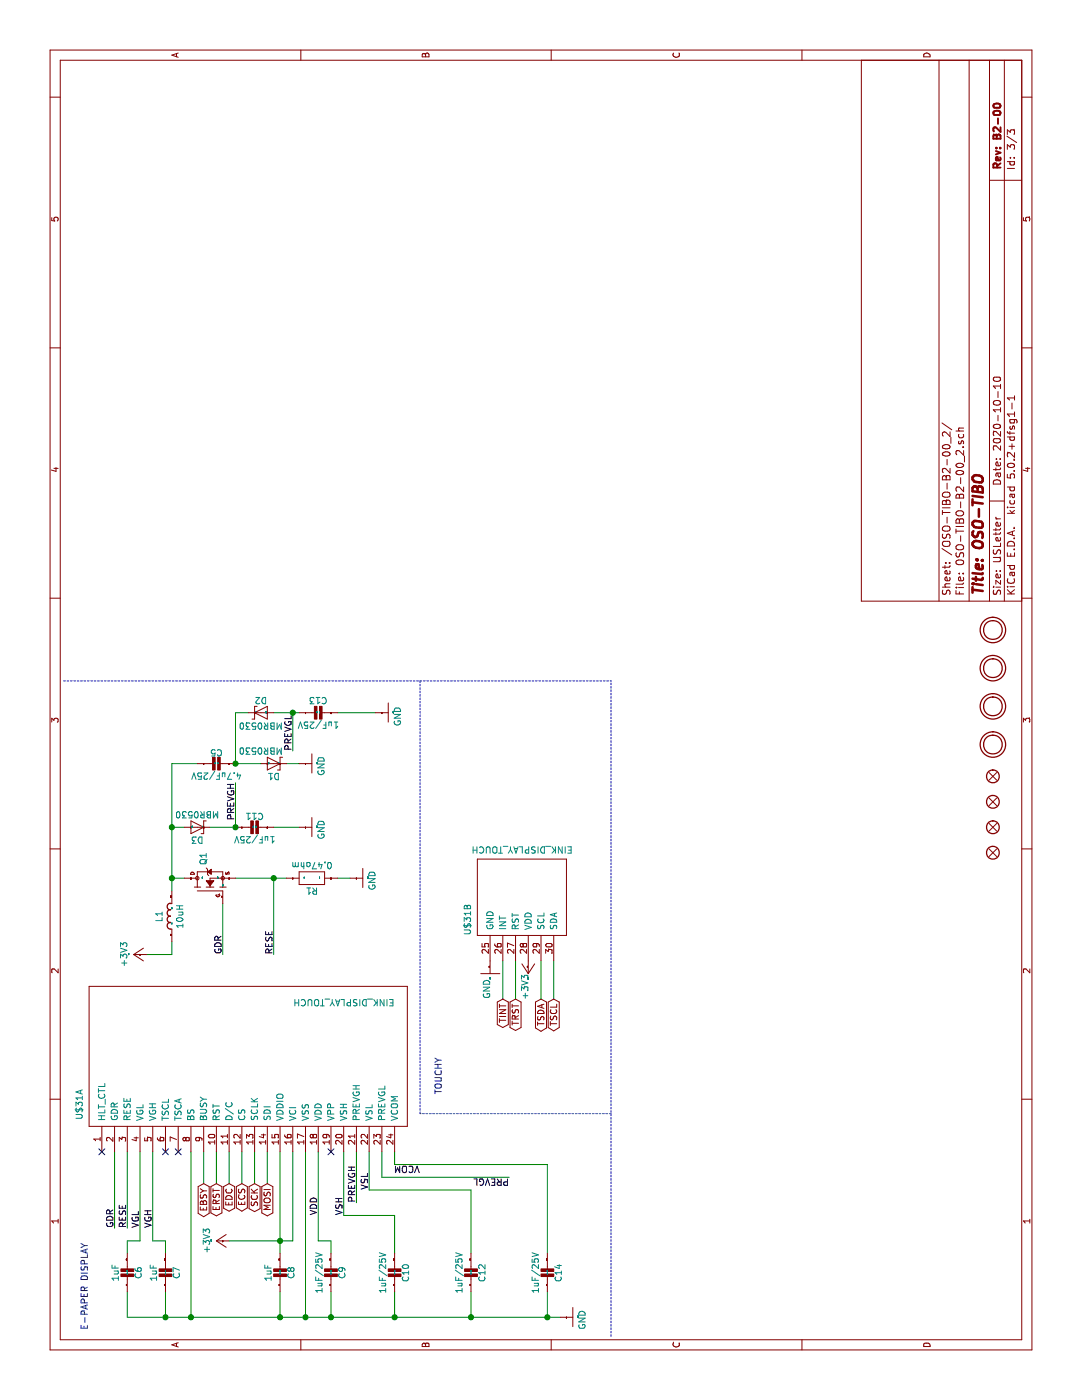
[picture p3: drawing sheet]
EESchema Schematic File Version 4
LIBS:OSO-TIBO-B2-00-cache
EELAYER 26 0
EELAYER END
$Descr USLetter 11000 8500
encoding utf-8
Sheet 3 3
Title "OSO-TIBO"
Date "2020-10-10"
Rev "B2-00"
Comp ""
Comment1 ""
Comment2 ""
Comment3 ""
Comment4 ""
$EndDescr
Wire Wire Line
	650  2600 650  3100
Wire Wire Line
	650  3100 650  3700
Wire Wire Line
	650  3700 650  4300
Wire Wire Line
	650  4300 650  4400
Wire Wire Line
	850  2200 650  2200
Wire Wire Line
	650  2200 650  2400
Wire Wire Line
	650  2400 650  2600
Wire Wire Line
	850  2600 650  2600
Wire Wire Line
	1950 2400 650  2400
Wire Wire Line
	650  3100 850  3100
Wire Wire Line
	650  3700 850  3700
Wire Wire Line
	650  4300 850  4300
Wire Wire Line
	1950 1500 650  1500
Wire Wire Line
	650  1500 650  2200
Wire Wire Line
	650  1500 650  1300
Wire Wire Line
	650  1300 650  1000
Wire Wire Line
	650  1000 850  1000
Wire Wire Line
	850  1300 650  1300
Connection ~ 650  2600
Connection ~ 650  2400
Connection ~ 650  3100
Connection ~ 650  3700
Connection ~ 650  4300
Connection ~ 650  2200
Connection ~ 650  1500
Connection ~ 650  1300
Wire Wire Line
	5000 2250 5000 2350
Wire Wire Line
	5400 2950 5400 2650
Wire Wire Line
	4100 2750 4100 2650
Wire Wire Line
	4500 2150 4500 2350
Wire Wire Line
	1950 1900 1700 1900
Text GLabel 1700 1900 0    50   BiDi ~ 0
ECS
Wire Wire Line
	1950 1800 1700 1800
Text GLabel 1700 1800 0    50   BiDi ~ 0
EDC
Wire Wire Line
	1950 1600 1700 1600
Text GLabel 1700 1600 0    50   BiDi ~ 0
EBSY
Wire Wire Line
	3500 1150 3500 1350
Wire Wire Line
	3500 1350 3600 1350
Wire Wire Line
	1150 2200 1250 2200
Wire Wire Line
	1250 2200 1950 2200
Wire Wire Line
	1250 1800 1250 2200
Wire Wire Line
	1950 2300 1250 2300
Wire Wire Line
	1250 2200 1250 2300
Connection ~ 1250 2200
Wire Wire Line
	1950 900  1350 900 
Text Label 1350 900  0    50   ~ 0
GDR
Wire Wire Line
	3500 1750 3900 1750
Text Label 3500 1750 0    50   ~ 0
GDR
Wire Wire Line
	1350 1000 1950 1000
Text Label 1350 1000 0    50   ~ 0
RESE
Wire Wire Line
	4100 2250 4100 2150
Wire Wire Line
	4100 2150 3500 2150
Wire Wire Line
	4100 1850 4100 2150
Text Label 3500 2150 0    50   ~ 0
RESE
Connection ~ 4100 2150
Wire Wire Line
	1150 4300 1850 4300
Wire Wire Line
	1850 4300 1850 3100
Wire Wire Line
	1850 3100 1950 3100
Text Label 1850 3300 1    50   ~ 0
VCOM
Wire Wire Line
	1750 4000 1750 3000
Wire Wire Line
	1750 3000 1950 3000
Text Label 1750 4000 1    50   ~ 0
PREVGL
Wire Wire Line
	5100 2300 5400 2300
Wire Wire Line
	5400 2300 5400 2150
Text Label 5100 2300 0    50   ~ 0
PREVGL
Connection ~ 5400 2300
Wire Wire Line
	1950 2900 1650 2900
Wire Wire Line
	1650 2900 1650 3700
Wire Wire Line
	1650 3700 1150 3700
Text Label 1650 2900 0    50   ~ 0
VSL
Wire Wire Line
	1550 2800 1950 2800
Text Label 1550 2800 0    50   ~ 0
PREVGH
Wire Wire Line
	4850 1850 4500 1850
Wire Wire Line
	4500 1650 4500 1850
Text Label 4850 1850 2    50   ~ 0
PREVGH
Connection ~ 4500 1850
Wire Wire Line
	1950 2700 1450 2700
Wire Wire Line
	1450 2700 1450 3100
Wire Wire Line
	1450 3100 1150 3100
Text Label 1450 2700 0    50   ~ 0
VSH
Wire Wire Line
	1250 2500 1950 2500
Wire Wire Line
	1150 2600 1250 2600
Wire Wire Line
	1250 2600 1250 2500
Text Label 1450 2500 0    50   ~ 0
VDD
Wire Wire Line
	1950 1200 1250 1200
Wire Wire Line
	1250 1200 1250 1300
Wire Wire Line
	1250 1300 1150 1300
Text Label 1350 1200 0    50   ~ 0
VGH
Wire Wire Line
	1150 1000 1250 1000
Wire Wire Line
	1250 1000 1250 1100
Wire Wire Line
	1250 1100 1950 1100
Text Label 1350 1100 0    50   ~ 0
VGL
Wire Wire Line
	5400 1950 5400 1850
Wire Wire Line
	5400 1850 5000 1850
Wire Wire Line
	5000 2050 5000 1850
Connection ~ 5000 1850
Wire Wire Line
	4100 1350 4500 1350
Wire Wire Line
	4500 1350 4500 1450
Wire Wire Line
	4100 1350 4000 1350
Wire Wire Line
	4100 1450 4100 1350
Wire Wire Line
	4500 1350 5000 1350
Wire Wire Line
	5000 1350 5000 1550
Connection ~ 4100 1350
Connection ~ 4500 1350
Wire Wire Line
	1950 1700 1700 1700
Text GLabel 1700 1700 0    50   BiDi ~ 0
ERST
Wire Wire Line
	1700 2100 1950 2100
Text GLabel 1700 2100 0    50   BiDi ~ 0
MOSI
Wire Wire Line
	1700 2000 1950 2000
Text GLabel 1700 2000 0    50   BiDi ~ 0
SCK
Wire Wire Line
	3450 4350 3150 4350
Text GLabel 3150 4350 0    50   BiDi ~ 0
TSCL
Wire Wire Line
	3450 4250 3150 4250
Text GLabel 3150 4250 0    50   BiDi ~ 0
TSDA
Wire Wire Line
	3150 4050 3450 4050
Text GLabel 3150 4050 0    50   BiDi ~ 0
TRST
Wire Wire Line
	3450 3950 3150 3950
Text GLabel 3150 3950 0    50   BiDi ~ 0
TINT
$Comp
L OSO-TIBO-B2-00-eagle-import:GND #GND3
U 1 0 21A7002F7679BDCC
P 650 4500
AR Path="/21A7002F7679BDCC" Ref="#GND3"  Part="1" 
AR Path="/5F715204/21A7002F7679BDCC" Ref="#GND03"  Part="1" 
F 0 "#GND03" H 650 4500 50  0001 C CNN
F 1 "GND" H 550 4400 50  0000 L BNN
F 2 "" H 650 4500 50  0001 C CNN
F 3 "" H 650 4500 50  0001 C CNN
	1    650  4500
	1    0    0    -1  
$EndComp
$Comp
L OSO-TIBO-B2-00-eagle-import:CAP_CERAMIC0805_10MGAP C12
U 1 0 36DB61067BF09EA7
P 1050 3700
AR Path="/36DB61067BF09EA7" Ref="C12"  Part="1" 
AR Path="/5F715204/36DB61067BF09EA7" Ref="C12"  Part="1" 
F 0 "C12" V 959 3750 50  0000 C CNN
F 1 "1uF/25V" V 1140 3750 50  0000 C CNN
F 2 "OSO-TIBO-B2-00:0805_10MGAP" H 1050 3700 50  0001 C CNN
F 3 "" H 1050 3700 50  0001 C CNN
	1    1050 3700
	0    -1   -1   0   
$EndComp
$Comp
L OSO-TIBO-B2-00-eagle-import:CAP_CERAMIC0805_10MGAP C10
U 1 0 480A0EE5964DE869
P 1050 3100
AR Path="/480A0EE5964DE869" Ref="C10"  Part="1" 
AR Path="/5F715204/480A0EE5964DE869" Ref="C10"  Part="1" 
F 0 "C10" V 959 3150 50  0000 C CNN
F 1 "1uF/25V" V 1140 3150 50  0000 C CNN
F 2 "OSO-TIBO-B2-00:0805_10MGAP" H 1050 3100 50  0001 C CNN
F 3 "" H 1050 3100 50  0001 C CNN
	1    1050 3100
	0    -1   -1   0   
$EndComp
$Comp
L OSO-TIBO-B2-00-eagle-import:CAP_CERAMIC0805_10MGAP C14
U 1 0 A5775CE657FB405C
P 1050 4300
AR Path="/A5775CE657FB405C" Ref="C14"  Part="1" 
AR Path="/5F715204/A5775CE657FB405C" Ref="C14"  Part="1" 
F 0 "C14" V 959 4350 50  0000 C CNN
F 1 "1uF/25V" V 1140 4350 50  0000 C CNN
F 2 "OSO-TIBO-B2-00:0805_10MGAP" H 1050 4300 50  0001 C CNN
F 3 "" H 1050 4300 50  0001 C CNN
	1    1050 4300
	0    -1   -1   0   
$EndComp
$Comp
L OSO-TIBO-B2-00-eagle-import:CAP_CERAMIC0805_10MGAP C9
U 1 0 60203BF0E3E6D66
P 1050 2600
AR Path="/60203BF0E3E6D66" Ref="C9"  Part="1" 
AR Path="/5F715204/60203BF0E3E6D66" Ref="C9"  Part="1" 
F 0 "C9" V 959 2650 50  0000 C CNN
F 1 "1uF/25V" V 1140 2650 50  0000 C CNN
F 2 "OSO-TIBO-B2-00:0805_10MGAP" H 1050 2600 50  0001 C CNN
F 3 "" H 1050 2600 50  0001 C CNN
	1    1050 2600
	0    -1   -1   0   
$EndComp
$Comp
L OSO-TIBO-B2-00-eagle-import:CAP_CERAMIC0805_10MGAP C8
U 1 0 5D1D756DF992232C
P 1050 2200
AR Path="/5D1D756DF992232C" Ref="C8"  Part="1" 
AR Path="/5F715204/5D1D756DF992232C" Ref="C8"  Part="1" 
F 0 "C8" V 959 2250 50  0000 C CNN
F 1 "1uF" V 1140 2250 50  0000 C CNN
F 2 "OSO-TIBO-B2-00:0805_10MGAP" H 1050 2200 50  0001 C CNN
F 3 "" H 1050 2200 50  0001 C CNN
	1    1050 2200
	0    -1   -1   0   
$EndComp
$Comp
L OSO-TIBO-B2-00-eagle-import:CAP_CERAMIC0805_10MGAP C7
U 1 0 E90ABE7A226ECD07
P 1050 1300
AR Path="/E90ABE7A226ECD07" Ref="C7"  Part="1" 
AR Path="/5F715204/E90ABE7A226ECD07" Ref="C7"  Part="1" 
F 0 "C7" V 959 1350 50  0000 C CNN
F 1 "1uF" V 1140 1350 50  0000 C CNN
F 2 "OSO-TIBO-B2-00:0805_10MGAP" H 1050 1300 50  0001 C CNN
F 3 "" H 1050 1300 50  0001 C CNN
	1    1050 1300
	0    -1   -1   0   
$EndComp
$Comp
L OSO-TIBO-B2-00-eagle-import:CAP_CERAMIC0805_10MGAP C6
U 1 0 A3ABC6EF65EADBD0
P 1050 1000
AR Path="/A3ABC6EF65EADBD0" Ref="C6"  Part="1" 
AR Path="/5F715204/A3ABC6EF65EADBD0" Ref="C6"  Part="1" 
F 0 "C6" V 959 1050 50  0000 C CNN
F 1 "1uF" V 1140 1050 50  0000 C CNN
F 2 "OSO-TIBO-B2-00:0805_10MGAP" H 1050 1000 50  0001 C CNN
F 3 "" H 1050 1000 50  0001 C CNN
	1    1050 1000
	0    -1   -1   0   
$EndComp
$Comp
L OSO-TIBO-B2-00-eagle-import:CAP_CERAMIC0805_10MGAP C11
U 1 0 51658A5570B337FA
P 4500 2050
AR Path="/51658A5570B337FA" Ref="C11"  Part="1" 
AR Path="/5F715204/51658A5570B337FA" Ref="C11"  Part="1" 
F 0 "C11" V 4410 2099 50  0000 C CNN
F 1 "1uF/25V" V 4591 2099 50  0000 C CNN
F 2 "OSO-TIBO-B2-00:0805_10MGAP" H 4500 2050 50  0001 C CNN
F 3 "" H 4500 2050 50  0001 C CNN
	1    4500 2050
	-1   0    0    -1  
$EndComp
$Comp
L OSO-TIBO-B2-00-eagle-import:CAP_CERAMIC0805_10MGAP C13
U 1 0 3AA95FABB32E82B0
P 5400 2550
AR Path="/3AA95FABB32E82B0" Ref="C13"  Part="1" 
AR Path="/5F715204/3AA95FABB32E82B0" Ref="C13"  Part="1" 
F 0 "C13" V 5300 2600 50  0000 C CNN
F 1 "1uF/25V" V 5491 2599 50  0000 C CNN
F 2 "OSO-TIBO-B2-00:0805_10MGAP" H 5400 2550 50  0001 C CNN
F 3 "" H 5400 2550 50  0001 C CNN
	1    5400 2550
	-1   0    0    -1  
$EndComp
$Comp
L OSO-TIBO-B2-00-eagle-import:DIODE-SCHOTTKYSOD-123 D1
U 1 0 5239BDFFDD5A16B4
P 5000 2150
AR Path="/5239BDFFDD5A16B4" Ref="D1"  Part="1" 
AR Path="/5F715204/5239BDFFDD5A16B4" Ref="D1"  Part="1" 
F 0 "D1" H 5000 2250 50  0000 C CNN
F 1 "MBR0530" H 4900 2050 50  0000 C CNN
F 2 "OSO-TIBO-B2-00:SOD-123" H 5000 2150 50  0001 C CNN
F 3 "" H 5000 2150 50  0001 C CNN
	1    5000 2150
	0    -1   1    0   
$EndComp
$Comp
L OSO-TIBO-B2-00-eagle-import:GND #U$9
U 1 0 BC0C1BC29B8BA149
P 5400 3050
AR Path="/BC0C1BC29B8BA149" Ref="#U$9"  Part="1" 
AR Path="/5F715204/BC0C1BC29B8BA149" Ref="#U$09"  Part="1" 
F 0 "#U$09" H 5400 3050 50  0001 C CNN
F 1 "GND" H 5350 2950 50  0000 L BNN
F 2 "" H 5400 3050 50  0001 C CNN
F 3 "" H 5400 3050 50  0001 C CNN
	1    5400 3050
	-1   0    0    -1  
$EndComp
$Comp
L OSO-TIBO-B2-00-eagle-import:DIODE-SCHOTTKYSOD-123 D2
U 1 0 A021D8E1700986F3
P 5400 2050
AR Path="/A021D8E1700986F3" Ref="D2"  Part="1" 
AR Path="/5F715204/A021D8E1700986F3" Ref="D2"  Part="1" 
F 0 "D2" H 5400 2150 50  0000 C CNN
F 1 "MBR0530" H 5400 1951 50  0000 C CNN
F 2 "OSO-TIBO-B2-00:SOD-123" H 5400 2050 50  0001 C CNN
F 3 "" H 5400 2050 50  0001 C CNN
	1    5400 2050
	0    1    -1   0   
$EndComp
$Comp
L OSO-TIBO-B2-00-eagle-import:CAP_CERAMIC0805-NOOUTLINE C5
U 1 0 5CD65E173DD41DF8
P 5000 1750
AR Path="/5CD65E173DD41DF8" Ref="C5"  Part="1" 
AR Path="/5F715204/5CD65E173DD41DF8" Ref="C5"  Part="1" 
F 0 "C5" V 4910 1799 50  0000 C CNN
F 1 "4.7uF/25V" V 5091 1799 50  0000 C CNN
F 2 "OSO-TIBO-B2-00:0805-NO" H 5000 1750 50  0001 C CNN
F 3 "" H 5000 1750 50  0001 C CNN
	1    5000 1750
	-1   0    0    -1  
$EndComp
$Comp
L OSO-TIBO-B2-00-eagle-import:DIODE-SCHOTTKYSOD-123 D3
U 1 0 ACB2CC2F69D8774A
P 4500 1550
AR Path="/ACB2CC2F69D8774A" Ref="D3"  Part="1" 
AR Path="/5F715204/ACB2CC2F69D8774A" Ref="D3"  Part="1" 
F 0 "D3" H 4500 1650 50  0000 C CNN
F 1 "MBR0530" H 4500 1452 50  0000 C CNN
F 2 "OSO-TIBO-B2-00:SOD-123" H 4500 1550 50  0001 C CNN
F 3 "" H 4500 1550 50  0001 C CNN
	1    4500 1550
	0    -1   1    0   
$EndComp
$Comp
L OSO-TIBO-B2-00-eagle-import:RESISTOR0805_10MGAP R1
U 1 0 1A6F738E1F3942F7
P 4100 2450
AR Path="/1A6F738E1F3942F7" Ref="R1"  Part="1" 
AR Path="/5F715204/1A6F738E1F3942F7" Ref="R1"  Part="1" 
F 0 "R1" H 4100 2550 50  0000 C CNN
F 1 "0.47ohm" H 4100 2350 50  0000 C CNN
F 2 "OSO-TIBO-B2-00:0805_10MGAP" H 4100 2450 50  0001 C CNN
F 3 "" H 4100 2450 50  0001 C CNN
	1    4100 2450
	0    -1   1    0   
$EndComp
$Comp
L OSO-TIBO-B2-00-eagle-import:GND #U$10
U 1 0 47A4CA199B2F7804
P 4100 2850
AR Path="/47A4CA199B2F7804" Ref="#U$10"  Part="1" 
AR Path="/5F715204/47A4CA199B2F7804" Ref="#U$010"  Part="1" 
F 0 "#U$010" H 4100 2850 50  0001 C CNN
F 1 "GND" H 4040 2750 50  0000 L BNN
F 2 "" H 4100 2850 50  0001 C CNN
F 3 "" H 4100 2850 50  0001 C CNN
	1    4100 2850
	-1   0    0    -1  
$EndComp
$Comp
L OSO-TIBO-B2-00-eagle-import:IRLML2060TRPBF Q1
U 1 0 FF66B3EBC5C9716B
P 4000 1650
AR Path="/FF66B3EBC5C9716B" Ref="Q1"  Part="1" 
AR Path="/5F715204/FF66B3EBC5C9716B" Ref="Q1"  Part="1" 
F 0 "Q1" H 4200 1675 50  0000 L BNN
F 1 "IRLML0100" H 4200 1600 50  0001 L BNN
F 2 "OSO-TIBO-B2-00:SOT23-3" H 4000 1650 50  0001 C CNN
F 3 "" H 4000 1650 50  0001 C CNN
	1    4000 1650
	1    0    0    -1  
$EndComp
$Comp
L OSO-TIBO-B2-00-eagle-import:GND #U$14
U 1 0 9F7E67D4491AF09A
P 4500 2450
AR Path="/9F7E67D4491AF09A" Ref="#U$14"  Part="1" 
AR Path="/5F715204/9F7E67D4491AF09A" Ref="#U$014"  Part="1" 
F 0 "#U$014" H 4500 2450 50  0001 C CNN
F 1 "GND" H 4440 2350 50  0000 L BNN
F 2 "" H 4500 2450 50  0001 C CNN
F 3 "" H 4500 2450 50  0001 C CNN
	1    4500 2450
	-1   0    0    -1  
$EndComp
$Comp
L OSO-TIBO-B2-00-eagle-import:GND #U$16
U 1 0 F4EDE20C41A0958E
P 5000 2450
AR Path="/F4EDE20C41A0958E" Ref="#U$16"  Part="1" 
AR Path="/5F715204/F4EDE20C41A0958E" Ref="#U$016"  Part="1" 
F 0 "#U$016" H 5000 2450 50  0001 C CNN
F 1 "GND" H 4940 2350 50  0000 L BNN
F 2 "" H 5000 2450 50  0001 C CNN
F 3 "" H 5000 2450 50  0001 C CNN
	1    5000 2450
	-1   0    0    -1  
$EndComp
$Comp
L OSO-TIBO-B2-00-eagle-import:+3V3 #+3V7
U 1 0 6BD379B2A36165E5
P 3500 1050
AR Path="/6BD379B2A36165E5" Ref="#+3V7"  Part="1" 
AR Path="/5F715204/6BD379B2A36165E5" Ref="#+3V07"  Part="1" 
F 0 "#+3V07" H 3500 1050 50  0001 C CNN
F 1 "+3V3" H 3400 1100 50  0000 L BNN
F 2 "" H 3500 1050 50  0001 C CNN
F 3 "" H 3500 1050 50  0001 C CNN
	1    3500 1050
	1    0    0    -1  
$EndComp
$Comp
L OSO-TIBO-B2-00-eagle-import:+3V3 #+3V8
U 1 0 103CA66A1B9F338C
P 1250 1700
AR Path="/103CA66A1B9F338C" Ref="#+3V8"  Part="1" 
AR Path="/5F715204/103CA66A1B9F338C" Ref="#+3V08"  Part="1" 
F 0 "#+3V08" H 1250 1700 50  0001 C CNN
F 1 "+3V3" H 1150 1750 50  0000 L BNN
F 2 "" H 1250 1700 50  0001 C CNN
F 3 "" H 1250 1700 50  0001 C CNN
	1    1250 1700
	1    0    0    -1  
$EndComp
$Comp
L OSO-TIBO-B2-00-eagle-import:MOUNTINGHOLE2.5 U$1
U 1 0 72343DC51274F93
P 6050 7800
AR Path="/72343DC51274F93" Ref="U$1"  Part="1" 
AR Path="/5F715204/72343DC51274F93" Ref="U$1"  Part="1" 
F 0 "U$1" H 6050 7800 50  0001 C CNN
F 1 "MOUNTINGHOLE2.5" H 6050 7800 50  0001 C CNN
F 2 "OSO-TIBO-B2-00:MOUNTINGHOLE_2.5_PLATED" H 6050 7800 50  0001 C CNN
F 3 "" H 6050 7800 50  0001 C CNN
	1    6050 7800
	1    0    0    -1  
$EndComp
$Comp
L OSO-TIBO-B2-00-eagle-import:MOUNTINGHOLE2.5 U$4
U 1 0 CC0C89126F721AB2
P 5750 7800
AR Path="/CC0C89126F721AB2" Ref="U$4"  Part="1" 
AR Path="/5F715204/CC0C89126F721AB2" Ref="U$4"  Part="1" 
F 0 "U$4" H 5750 7800 50  0001 C CNN
F 1 "MOUNTINGHOLE2.5" H 5750 7800 50  0001 C CNN
F 2 "OSO-TIBO-B2-00:MOUNTINGHOLE_2.5_PLATED" H 5750 7800 50  0001 C CNN
F 3 "" H 5750 7800 50  0001 C CNN
	1    5750 7800
	1    0    0    -1  
$EndComp
$Comp
L OSO-TIBO-B2-00-eagle-import:FIDUCIAL_1MM FID3
U 1 0 2630FAF44801E4DA
P 4700 7800
AR Path="/2630FAF44801E4DA" Ref="FID3"  Part="1" 
AR Path="/5F715204/2630FAF44801E4DA" Ref="FID3"  Part="1" 
F 0 "FID3" H 4700 7800 50  0001 C CNN
F 1 "FIDUCIAL_1MM" H 4700 7800 50  0001 C CNN
F 2 "OSO-TIBO-B2-00:FIDUCIAL_1MM" H 4700 7800 50  0001 C CNN
F 3 "" H 4700 7800 50  0001 C CNN
	1    4700 7800
	1    0    0    -1  
$EndComp
$Comp
L OSO-TIBO-B2-00-eagle-import:FIDUCIAL_1MM FID1
U 1 0 A989F55FDB63CB8D
P 4500 7800
AR Path="/A989F55FDB63CB8D" Ref="FID1"  Part="1" 
AR Path="/5F715204/A989F55FDB63CB8D" Ref="FID1"  Part="1" 
F 0 "FID1" H 4500 7800 50  0001 C CNN
F 1 "FIDUCIAL_1MM" H 4500 7800 50  0001 C CNN
F 2 "OSO-TIBO-B2-00:FIDUCIAL_1MM" H 4500 7800 50  0001 C CNN
F 3 "" H 4500 7800 50  0001 C CNN
	1    4500 7800
	1    0    0    -1  
$EndComp
$Comp
L OSO-TIBO-B2-00-eagle-import:FIDUCIAL_1MM FID4
U 1 0 50A9E3ABB6EBE2E3
P 4300 7800
AR Path="/50A9E3ABB6EBE2E3" Ref="FID4"  Part="1" 
AR Path="/5F715204/50A9E3ABB6EBE2E3" Ref="FID4"  Part="1" 
F 0 "FID4" H 4300 7800 50  0001 C CNN
F 1 "FIDUCIAL_1MM" H 4300 7800 50  0001 C CNN
F 2 "OSO-TIBO-B2-00:FIDUCIAL_1MM" H 4300 7800 50  0001 C CNN
F 3 "" H 4300 7800 50  0001 C CNN
	1    4300 7800
	1    0    0    -1  
$EndComp
$Comp
L OSO-TIBO-B2-00-eagle-import:MOUNTINGHOLE2.5 U$5
U 1 0 8388261B81F2EEA7
P 5450 7800
AR Path="/8388261B81F2EEA7" Ref="U$5"  Part="1" 
AR Path="/5F715204/8388261B81F2EEA7" Ref="U$5"  Part="1" 
F 0 "U$5" H 5450 7800 50  0001 C CNN
F 1 "MOUNTINGHOLE2.5" H 5450 7800 50  0001 C CNN
F 2 "OSO-TIBO-B2-00:MOUNTINGHOLE_2.5_PLATED" H 5450 7800 50  0001 C CNN
F 3 "" H 5450 7800 50  0001 C CNN
	1    5450 7800
	1    0    0    -1  
$EndComp
$Comp
L OSO-TIBO-B2-00-eagle-import:MOUNTINGHOLE2.5 U$7
U 1 0 1A9DDAF455831458
P 5150 7800
AR Path="/1A9DDAF455831458" Ref="U$7"  Part="1" 
AR Path="/5F715204/1A9DDAF455831458" Ref="U$7"  Part="1" 
F 0 "U$7" H 5150 7800 50  0001 C CNN
F 1 "MOUNTINGHOLE2.5" H 5150 7800 50  0001 C CNN
F 2 "OSO-TIBO-B2-00:MOUNTINGHOLE_2.5_PLATED" H 5150 7800 50  0001 C CNN
F 3 "" H 5150 7800 50  0001 C CNN
	1    5150 7800
	1    0    0    -1  
$EndComp
$Comp
L OSO-TIBO-B2-00-eagle-import:FIDUCIAL_1MM FID2
U 1 0 B067C711E067070F
P 4900 7800
AR Path="/B067C711E067070F" Ref="FID2"  Part="1" 
AR Path="/5F715204/B067C711E067070F" Ref="FID2"  Part="1" 
F 0 "FID2" H 4900 7800 50  0001 C CNN
F 1 "FIDUCIAL_1MM" H 4900 7800 50  0001 C CNN
F 2 "OSO-TIBO-B2-00:FIDUCIAL_1MM" H 4900 7800 50  0001 C CNN
F 3 "" H 4900 7800 50  0001 C CNN
	1    4900 7800
	1    0    0    -1  
$EndComp
$Comp
L OSO-TIBO-B2-00-eagle-import:EINK_DISPLAY_TOUCH U$31
U 1 0 A05F7C0BF2AE8625
P 2150 700
AR Path="/A05F7C0BF2AE8625" Ref="U$31"  Part="1" 
AR Path="/5F715204/A05F7C0BF2AE8625" Ref="U$31"  Part="1" 
F 0 "U$31" H 2200 750 50  0000 L BNN
F 1 "EINK_DISPLAY_TOUCH" V 3150 -1700 50  0000 L BNN
F 2 "OSO-TIBO-B2-00:EINK_DISPLAY_2_7_IN_TOUCH" H 2150 700 50  0001 C CNN
F 3 "" H 2150 700 50  0001 C CNN
	1    2150 700 
	1    0    0    -1  
$EndComp
$Comp
L OSO-TIBO-B2-00-eagle-import:EINK_DISPLAY_TOUCH U$31
U 2 0 A05F7C0BF2AE8629
P 3650 3750
AR Path="/A05F7C0BF2AE8629" Ref="U$31"  Part="2" 
AR Path="/5F715204/A05F7C0BF2AE8629" Ref="U$31"  Part="2" 
F 0 "U$31" H 3650 3800 50  0000 L BNN
F 1 "EINK_DISPLAY_TOUCH" V 4350 3000 50  0000 L BNN
F 2 "OSO-TIBO-B2-00:EINK_DISPLAY_2_7_IN_TOUCH" H 3650 3750 50  0001 C CNN
F 3 "" H 3650 3750 50  0001 C CNN
	2    3650 3750
	1    0    0    -1  
$EndComp
$Comp
L OSO-TIBO-B2-00-eagle-import:+3V3 #+3V14
U 1 0 1BB81F91E7B6C004
P 3350 4150
AR Path="/1BB81F91E7B6C004" Ref="#+3V14"  Part="1" 
AR Path="/5F715204/1BB81F91E7B6C004" Ref="#+3V014"  Part="1" 
F 0 "#+3V014" H 3350 4150 50  0001 C CNN
F 1 "+3V3" V 3400 4150 50  0000 L BNN
F 2 "" H 3350 4150 50  0001 C CNN
F 3 "" H 3350 4150 50  0001 C CNN
	1    3350 4150
	0    -1   -1   0   
$EndComp
$Comp
L OSO-TIBO-B2-00-eagle-import:GND #U$15
U 1 0 772292A5D0458224
P 3350 3850
AR Path="/772292A5D0458224" Ref="#U$15"  Part="1" 
AR Path="/5F715204/772292A5D0458224" Ref="#U$015"  Part="1" 
F 0 "#U$015" H 3350 3850 50  0001 C CNN
F 1 "GND" V 3400 3650 50  0000 L BNN
F 2 "" H 3350 3850 50  0001 C CNN
F 3 "" H 3350 3850 50  0001 C CNN
	1    3350 3850
	0    1    -1   0   
$EndComp
$Comp
L OSO-TIBO-B2-00-eagle-import:MICROBUILDER_INDUCTORNR401_BIGPADS L1
U 1 0 BB6FD333F4BE2E88
P 3800 1350
AR Path="/BB6FD333F4BE2E88" Ref="L1"  Part="1" 
AR Path="/5F715204/BB6FD333F4BE2E88" Ref="L1"  Part="1" 
F 0 "L1" H 3800 1450 50  0000 C CNN
F 1 "10uH" H 3800 1289 50  0000 C CNN
F 2 "OSO-TIBO-B2-00:MICROBUILDER_INDUCTOR_4X4MM_NR401_BIGPADS" H 3800 1350 50  0001 C CNN
F 3 "" H 3800 1350 50  0001 C CNN
	1    3800 1350
	1    0    0    -1  
$EndComp
Text Notes 550  700  0    50   ~ 0
E-PAPER DISPLAY
Wire Notes Line
	2250 4800 2250 3300
Wire Notes Line
	2250 3300 5650 3300
Text Notes 2400 3480 0    50   ~ 0
TOUCHY
Wire Notes Line
	500  4800 5650 4800
Wire Notes Line
	5650 500  5650 4800
Wire Wire Line
	5400 2300 5400 2350
NoConn ~ 1950 2600
NoConn ~ 1950 1400
NoConn ~ 1950 1300
NoConn ~ 1950 800 
$EndSCHEMATC
